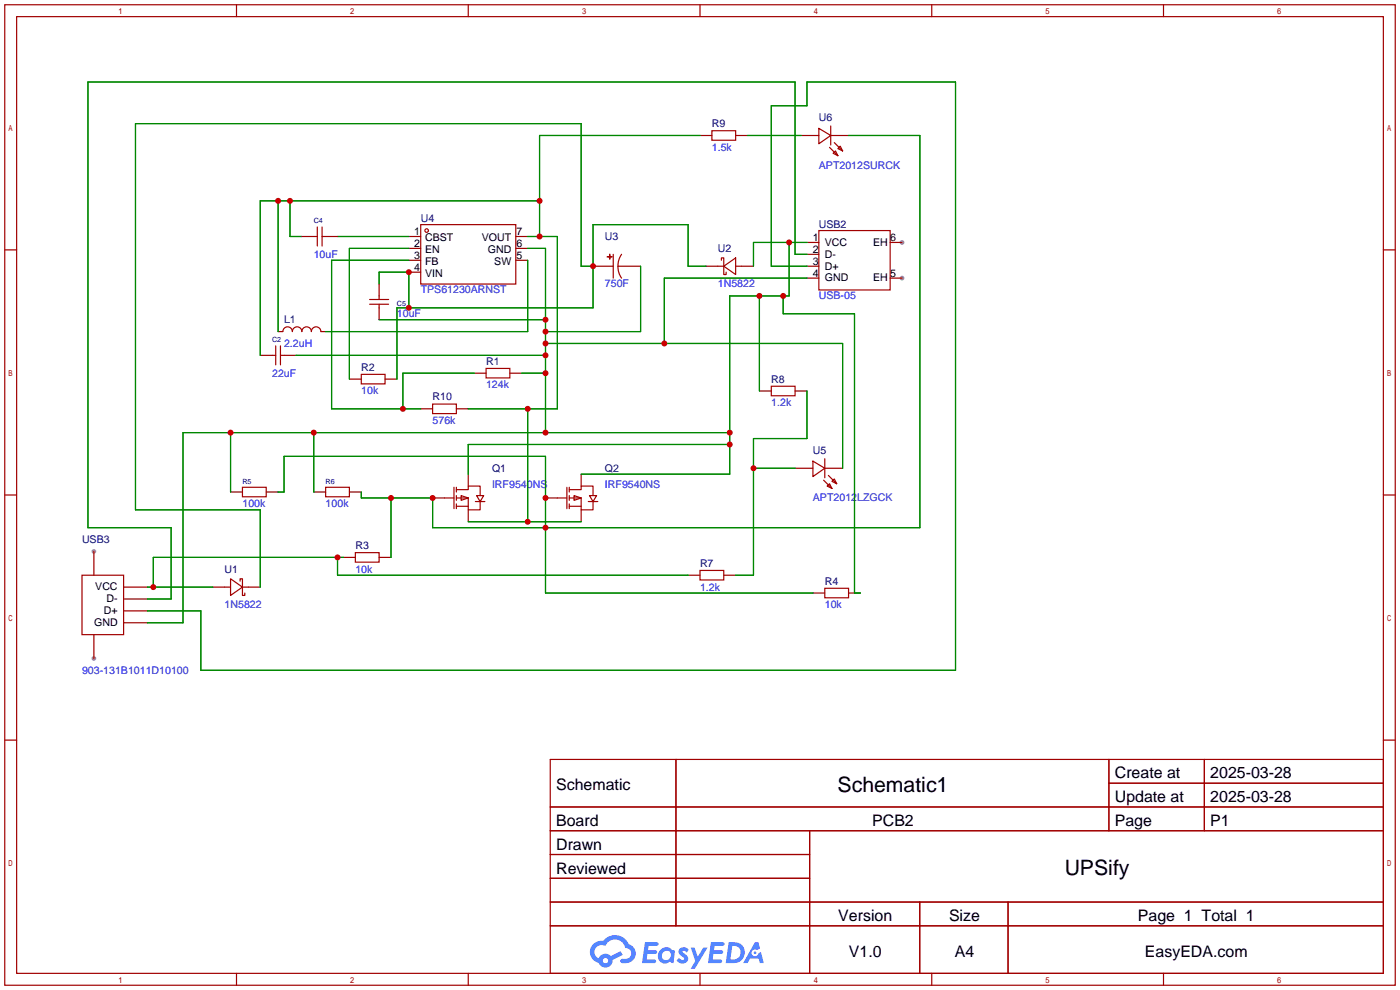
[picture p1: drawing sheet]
<svg xmlns="http://www.w3.org/2000/svg" width="299mm" height="212mm" viewBox="0 0 299 212" stroke-linecap="round" stroke-linejoin="round" font-family="sans-serif">
<g fill="#999">
<circle cx="192.8" cy="59.4" r=".51"/>
<circle cx="192.8" cy="51.8" r=".51"/>
<circle cx="20.1" cy="117.9" r=".51"/>
<circle cx="20.1" cy="140.7" r=".51"/>
</g>
<g fill="none" stroke="#a10000" stroke-width=".25">
<path d="M1 1h297.2v209.6h-297.2zM3.6 3.6h292.1v204.4h-292.1zM50.5 1v2.6M100.1 1v2.6M149.6 1v2.6M199.1 1v2.6M248.7 1v2.6M1 53.4h2.6M295.7 53.4h2.5M1 105.8h2.6M295.7 105.8h2.5M1 158.2h2.6"/>
<path d="M295.7 158.2h2.5M117.6 162.3h178.1v45.7h-178.1zM117.6 172.5h178.1M117.6 177.5h178.1M144.5 162.3v35.6M173 177.5v30.5M237 162.3v15.2M237 167.4h58.7M257.4 162.3v15.2M117.6 182.6h55.4M117.6 192.8h178.1M117.6 187.7h55.4"/>
<path d="M117.6 197.9h178.1M196.6 192.8v15.2M215.4 192.8v15.2M50.5 208v2.6M100.1 208v2.6M149.6 208v2.6M199.1 208v2.6M248.7 208v2.6"/>
</g>
<g fill="#5487ff">
<path d="M145.3 202.7a1.3 1.3 0 0 1 1.9 .3l-.4 .6a.54 .54 0 0 0-.9-.2l.1 .2a1.34 1.34 0 0 1 .9 1.8 1.47 1.47 0 0 1-2.3-.1l.5-.6 .8 .5a.31 .31 0 0 0 .4-.3 .31 .31 0 0 0-.3-.4 1.12 1.12 0 0 1-.7-1.8z"/>
<path d="M147.6 202.5h.9l.6 2 1.2-2h.9l-2.7 4.6h-.9l1-1.7z"/>
<path d="M137.8 201.4h1.7a1.31 1.31 0 0 1 1.2 .2 .4 .4 0 0 1-.3 .5l-1.8 .1-.1 .9h1.6a.4 .4 0 0 1 .4 .4 .4 .4 0 0 1-.5 .4h-1.6l-.2 1.2h1.4a.46 .46 0 0 1 .5 0 .46 .46 0 0 1 .1 .5l-.4 .2h-2.6z"/>
<path d="M151.9 201.4h1.7a1.32 1.32 0 0 1 1.2 .2 .39 .39 0 0 1-.3 .5l-1.8 .1-.1 .9h1.6a.4 .4 0 0 1 .4 .4 .4 .4 0 0 1-.4 .4h-1.7l-.2 1.2h1.4a.46 .46 0 0 1 .5 0 .46 .46 0 0 1 .1 .5l-.4 .2h-2.6z"/>
<path d="M161.3 201.4h.8l.3 1.3-.6 .4a.75 .75 0 0 0-1.1 .3 .75 .75 0 0 0 .5 1 .75 .75 0 0 0 .9-.7l.5-.2 .6 2.3h-.8l-.3-.9h-1.8l-.5 .9h-1z"/>
<path d="M155.7 201.4l-.6 4.4h1.5a2.27 2.27 0 0 0 2.6-2.2 2.27 2.27 0 0 0-2.7-2.2zM156.5 202.1a1.5 1.5 0 0 1 1.8 1.6 1.5 1.5 0 0 1-1.9 1.4h-.3z"/>
<path d="M141.2 203a1.6 1.6 0 0 0-.3 2.3 1.6 1.6 0 0 0 2.3 .2l.7 .3 .3-2.4-.1-.3-.5-.1a1.58 1.58 0 0 0-2.4 0zM141.8 203.5a.98 .98 0 0 1 1.6 .4 .98 .98 0 0 1-1.1 1.3 .94 .94 0 0 1-.9-.7 .94 .94 0 0 1 .4-1z"/>
<path d="M126.8 201.8a2.37 2.37 0 0 0 1.1 4 1.54 1.54 0 0 0 1.8 1 1.54 1.54 0 0 0 1.2-1.6l2.2-1.1-.5-.8-2 1a1.57 1.57 0 0 0-2.7 .5 1.5 1.5 0 0 1-.7-2.1 1.5 1.5 0 0 1 2.2-.5 2.23 2.23 0 0 1 2.3-1.4 2.23 2.23 0 0 1 2 1.8 1.16 1.16 0 0 1 1.2 1.1 1.16 1.16 0 0 1-1.1 1.2h-.7a.47 .47 0 0 0-.5 .4 .47 .47 0 0 0 .4 .5 2.17 2.17 0 0 0 2.5-.9 2.17 2.17 0 0 0-.3-2.7l-.8-.4a3.2 3.2 0 0 0-5.5-.7l-1.1 .1zM128.8 205.3a.6 .6 0 0 1 1.2 0 .6 .6 0 0 1-1.2 0z"/>
<circle cx="161.4" cy="203.6" r=".28"/>
</g>
<g fill="none" stroke="#870000" stroke-width=".25">
<path d="M149.6 29h2.5M157.2 29h2.6M171.2 29h3.8M177.5 29h3.9M64.5 50.5h2.6M69.6 50.5h2.5M87.4 50.5h2.5M87.4 53.1h2.5M87.4 55.6h2.5M87.4 58.2h2.5M110.2 50.5h2.6M110.2 53.1h2.6"/>
<path d="M110.2 55.6h2.6M126.7 56.9h4.4M132.1 56.9h4.8M150.9 56.9h2.5M158.5 56.9h2.5M172.5 59.4h2.5M172.5 56.9h2.5M172.5 54.4h2.5M172.5 51.8h2.5M190.2 59.4h2.6M190.2 51.8h2.6M55.6 75.9h2.6"/>
<path d="M59.4 70.9h1.1M60.7 75.9h2.5M68.6 70.9h1M81 60.7v2.5M81 65.8v2.5M101.3 79.8h2.6M109 79.8h2.5M74.7 81h2.5M82.3 81h2.5M89.9 87.4h2.6M97.5 87.4h2.6M162.3 83.6h2.5"/>
<path d="M169.9 83.6h2.6M20.1 117.9v5M49.3 105.2h2.5M56.9 105.2h2.5M67.1 105.2h2.5M73.4 119.1h2.5M74.7 105.2h2.5M81 119.1h2.6M92.5 106.4h2.5M100.1 101.3v2.6M100.1 109v2.5M116.6 106.4h2.5"/>
<path d="M124.2 101.3v2.6M124.2 109v2.5M169.9 100.1h3.8M176.3 100.1h3.8M20.1 135.6v5.1M26.4 125.5h5.1M26.4 128h5.1M26.4 130.6h5.1M26.4 133.1h5.1M45.5 125.5h2.5M53.1 125.5h2.5M147.1 122.9h2.5"/>
<path d="M154.7 122.9h2.5M173.7 126.7h2.6M181.4 126.7h2.5"/>
</g>
<g fill="none" stroke="#a10000" stroke-width=".25">
<path d="M152.1 27.9h5.1v2.1h-5.1zM175 27.4l2.5 1.6-2.5 1.7zM177.3 31.5l1.8 1.8M177.5 26.9v4.1M178.1 32.8l.5-.5 .5 1zM178.3 30.5l1.8 1.8M179.1 31.8l.5-.6 .5 1.1zM67.1 50.5h.7M67.8 48.5v4.1M68.8 48.5v4.1M68.8 50.5h.8M89.9 48h20.3v12.7h-20.3z"/>
<path d="M129.8 54.9h1zM130.3 54.4v1zM131.1 54.4v5M132.8 54.4a4.6 4.6 0 0 0 0 5M153.4 56.9h1.3M154.2 55.6v-.5h.5v3.6h.5v-.5M154.7 56.9l2.5-1.8v3.6zM157.2 56.9h1.3M175 49.3h15.2v12.7h-15.2zM58.2 75.9h.7M58.9 73.9v4.1M59.9 73.9v4.1"/>
<path d="M59.9 75.9h.8M60.5 70.9a1.02 1.02 0 0 1 1-1 1.02 1.02 0 0 1 1 1 1.02 1.02 0 0 1 1-1.1 1.02 1.02 0 0 1 1 1.1 1.02 1.02 0 0 1 1-1.1 1.02 1.02 0 0 1 1 1.1 1.02 1.02 0 0 1 1.1-1.1 1.02 1.02 0 0 1 1 1.1M79 65h4.1M79 64h4.1M81 63.2v.8M81 65v.8M103.9 78.7h5.1v2.1h-5.1zM77.2 80h5.1v2h-5.1zM92.5 86.4h5v2h-5zM164.8 82.5h5.1v2.1h-5.1zM173.7 98.6l2.6 1.5-2.6 1.8zM176.3 98v4.1"/>
<path d="M51.8 104.1h5.1v2.1h-5.1zM69.6 104.1h5.1v2.1h-5.1zM75.9 118.1h5.1v2h-5.1zM95 106.4h2M97 104.1v4.6M97.5 106.4h2.6v2.6h2.5v-1.8M97.5 104.6h2.6v-.7h2.5v2M97.5 104.1v1.1M97.5 105.9v1M97.5 107.7v1M97.5 108.2h2.6M98.6 105.9l1.5 .5-1.5 .5z"/>
<path d="M101.6 107.2h2M101.9 105.9h1.5l-.8 1.3zM119.1 106.4h2.1M121.2 104.1v4.6M121.7 106.4h2.5v2.6h2.5v-1.8M121.7 104.6h2.5v-.7h2.5v2M121.7 108.2h2.5M121.7 104.1v1.1M121.7 105.9v1M121.7 107.7v1M122.7 105.9l1.5 .5-1.5 .5zM125.7 107.2h2.1"/>
<path d="M126 105.9h1.5l-.8 1.3zM176 102.6l1.8 1.8M176.8 103.9l.5-.5 .5 1zM177 101.6l1.8 1.8M177.8 102.9l.5-.5 .5 1zM17.5 122.9h8.9v12.7h-8.9zM48 125.5h1.3M49.3 123.7l2.5 1.8-2.5 1.8zM51.3 124.2v-.5h.5v3.6h.5v-.6M51.8 125.5h1.3M149.6 121.9h5.1v2.1h-5.1zM176.3 125.7h5.1v2.1h-5.1z"/>
<circle cx="91.2" cy="49.3" r=".38"/>
</g>
<g fill="none" stroke="#008700" stroke-width=".25">
<path d="M149.6 29h-34.3v21.5M159.8 29h11.4M181.4 29h15.2v83.8h-104.1v-6.4h-15.3v-1.2M59.4 42.9v28M62 42.9v7.6h2.5M72.1 50.5h15.3M87.4 53.1h-12.7v27.9M87.4 55.6h-16.5v31.8h19M112.8 55.6v15.3h-43.2M112.8 50.5h6.3v36.9h-19M112.8 53.1h3.8v39.4M115.3 42.9h-59.7v33"/>
<path d="M126.7 56.9h-2.5v-30.5h-95.2v82.6h26.6v16.5M136.9 56.9v14h-20.3M150.9 56.9h-3.8v-8.9h-20.4v17.8h-41.9v15.2M168.7 51.8v11.4h-12.7v38.1h-31.8M172.5 56.9h-7.7v-34.3h7.7v-5.1h31.7v125.8h-161.3v-12.7h-11.4M172.5 51.8h-11.5v5.1M172.5 54.4h-2.6v-36.9h-151.1v95.3h17.8v15.2h-5.1M172.5 59.4h-30.5v14M63.2 75.9h53.4M81 60.7v-2.5h6.4v7.6M81 68.3h35.6M101.3 79.8h-15.2v7.6"/>
<path d="M111.5 79.8h5.1M116.6 73.4h63.5v26.7M162.3 63.2v20.4M167.4 63.2v3.9h15.2v59.6h1.3M49.3 92.5v12.7M67.1 92.5v12.7M112.8 87.4v24.1M156 95h-55.9v6.3M156 92.5h-116.9v40.6h-7.6M172.5 83.6v10.1h-11.5v29.2h-3.8M59.4 105.2h1.3v-7.7h55.9v29.2h57.1M72.1 119.1v3.8h75"/>
<path d="M73.4 119.1h-40.6v6.4M83.6 106.4v12.7M100.1 111.5h24.1M161 100.1h8.9M31.5 125.5h14"/>
</g>
<g fill="#c00">
<circle cx="126.7" cy="56.9" r=".63"/>
<circle cx="87.4" cy="65.8" r=".63"/>
<circle cx="87.4" cy="58.2" r=".63"/>
<circle cx="86.1" cy="87.4" r=".63"/>
<circle cx="161" cy="100.1" r=".63"/>
<circle cx="116.6" cy="112.8" r=".63"/>
<circle cx="92.5" cy="106.4" r=".63"/>
<circle cx="83.6" cy="106.4" r=".63"/>
<circle cx="116.6" cy="106.4" r=".63"/>
<circle cx="115.3" cy="50.5" r=".63"/>
<circle cx="112.8" cy="87.4" r=".63"/>
<circle cx="112.8" cy="111.5" r=".63"/>
<circle cx="115.3" cy="42.9" r=".63"/>
<circle cx="62" cy="42.9" r=".63"/>
<circle cx="59.4" cy="42.9" r=".63"/>
<circle cx="168.7" cy="51.8" r=".63"/>
<circle cx="167.4" cy="63.2" r=".63"/>
<circle cx="162.3" cy="63.2" r=".63"/>
<circle cx="156" cy="92.5" r=".63"/>
<circle cx="156" cy="95" r=".63"/>
<circle cx="116.6" cy="92.5" r=".63"/>
<circle cx="116.6" cy="79.8" r=".63"/>
<circle cx="116.6" cy="75.9" r=".63"/>
<circle cx="116.6" cy="73.4" r=".63"/>
<circle cx="116.6" cy="70.9" r=".63"/>
<circle cx="116.6" cy="68.3" r=".63"/>
<circle cx="142" cy="73.4" r=".63"/>
<circle cx="67.1" cy="92.5" r=".63"/>
<circle cx="49.3" cy="92.5" r=".63"/>
<circle cx="72.1" cy="119.1" r=".63"/>
<circle cx="32.8" cy="125.5" r=".63"/>
</g>
<g font-size="4.5">
<text x="179" y="169.2">Schematic1</text>
<text x="227.5" y="187">UPSify</text>
</g>
<g font-size="3.4">
<text x="238.3" y="166.4">Create at</text>
<text x="258.7" y="166.4">2025-03-28</text>
<text x="118.9" y="168.9">Schematic</text>
<text x="238.3" y="171.4">Update at</text>
<text x="258.7" y="171.4">2025-03-28</text>
<text x="118.9" y="176.5">Board</text>
<text x="186.4" y="176.5">PCB2</text>
<text x="238.3" y="176.5">Page</text>
<text x="258.7" y="176.5">P1</text>
<text x="118.9" y="181.6">Drawn</text>
<text x="118.9" y="186.7">Reviewed</text>
<text x="179.2" y="196.8">Version</text>
<text x="202.8" y="196.8">Size</text>
<text x="243.2" y="196.8">Page 1 Total 1</text>
<text x="181.4" y="204.5">V1.0</text>
<text x="204.1" y="204.5">A4</text>
<text x="244.7" y="204.5">EasyEDA.com</text>
</g>
<g font-size="2.3" fill="#000080">
<text x="152.1" y="27.1">R9</text>
<text x="175" y="25.9">U6</text>
<text x="89.9" y="47.5">U4</text>
<text x="129.3" y="51.3">U3</text>
<text x="153.4" y="53.8">U2</text>
<text x="175" y="48.7">USB2</text>
<text x="60.7" y="69.1">L1</text>
<text x="103.9" y="77.9">R1</text>
<text x="77.2" y="79.2">R2</text>
<text x="164.8" y="81.8">R8</text>
<text x="92.5" y="85.6">R10</text>
<text x="105.2" y="100.8">Q1</text>
<text x="129.3" y="100.8">Q2</text>
<text x="173.7" y="97">U5</text>
<text x="17.5" y="116">USB3</text>
<text x="75.9" y="117.3">R3</text>
<text x="48" y="122.4">U1</text>
<text x="149.6" y="121.1">R7</text>
<text x="176.3" y="124.9">R4</text>
</g>
<g font-size="2.3" fill="#00f">
<text x="152.1" y="32.2">1.5k</text>
<text x="175" y="36">APT2012SURCK</text>
<text x="67.1" y="55.1">10uF</text>
<text x="89.9" y="62.7">TPS61230ARNST</text>
<text x="129.3" y="61.4">750F</text>
<text x="153.4" y="61.4">1N5822</text>
<text x="175" y="64">USB-05</text>
<text x="84.8" y="67.8">10uF</text>
<text x="60.7" y="74.1">2.2uH</text>
<text x="58.2" y="80.5">22uF</text>
<text x="103.9" y="83">124k</text>
<text x="77.2" y="84.3">10k</text>
<text x="164.8" y="86.8">1.2k</text>
<text x="92.5" y="90.6">576k</text>
<text x="105.2" y="104.4">IRF9540NS</text>
<text x="129.3" y="104.4">IRF9540NS</text>
<text x="173.7" y="107.2">APT2012LZGCK</text>
<text x="51.8" y="108.4">100k</text>
<text x="69.6" y="108.4">100k</text>
<text x="75.9" y="122.4">10k</text>
<text x="48" y="130">1N5822</text>
<text x="149.6" y="126.2">1.2k</text>
<text x="176.3" y="130">10k</text>
<text x="17.5" y="144">903-131B1011D10100</text>
</g>
<g font-size="2.3">
<text x="88.5" y="50.2">1</text>
<text x="88.5" y="52.8">2</text>
<text x="90.9" y="51.5">CBST</text>
<text x="103" y="51.5">VOUT</text>
<text x="110.4" y="50.2">7</text>
<text x="110.4" y="52.8">6</text>
<text x="173.7" y="51.5">1</text>
<text x="176.3" y="52.5">VCC</text>
<text x="186.6" y="52.5">EH</text>
<text x="190.2" y="51.5">6</text>
<text x="88.5" y="55.3">3</text>
<text x="88.5" y="57.9">4</text>
<text x="90.9" y="54">EN</text>
<text x="90.9" y="56.6">FB</text>
<text x="90.9" y="59.1">VIN</text>
<text x="104.3" y="54">GND</text>
<text x="105.6" y="56.6">SW</text>
<text x="110.4" y="55.3">5</text>
<text x="173.7" y="59.1">4</text>
<text x="173.7" y="56.6">3</text>
<text x="173.7" y="54">2</text>
<text x="176.3" y="57.6">D+</text>
<text x="176.3" y="55.1">D-</text>
<text x="190.2" y="59.1">5</text>
<text x="176.3" y="60.1">GND</text>
<text x="186.6" y="60.1">EH</text>
<text x="20.4" y="126.2">VCC</text>
<text x="22.2" y="131.3">D+</text>
<text x="22.8" y="128.7">D-</text>
<text x="20.1" y="133.8">GND</text>
</g>
<g font-size="1.5" fill="#000080">
<text x="67.1" y="47.6">C4</text>
<text x="84.8" y="65.4">C5</text>
<text x="58.2" y="73">C2</text>
<text x="51.8" y="103.5">R5</text>
<text x="69.6" y="103.5">R6</text>
</g>
</svg>
